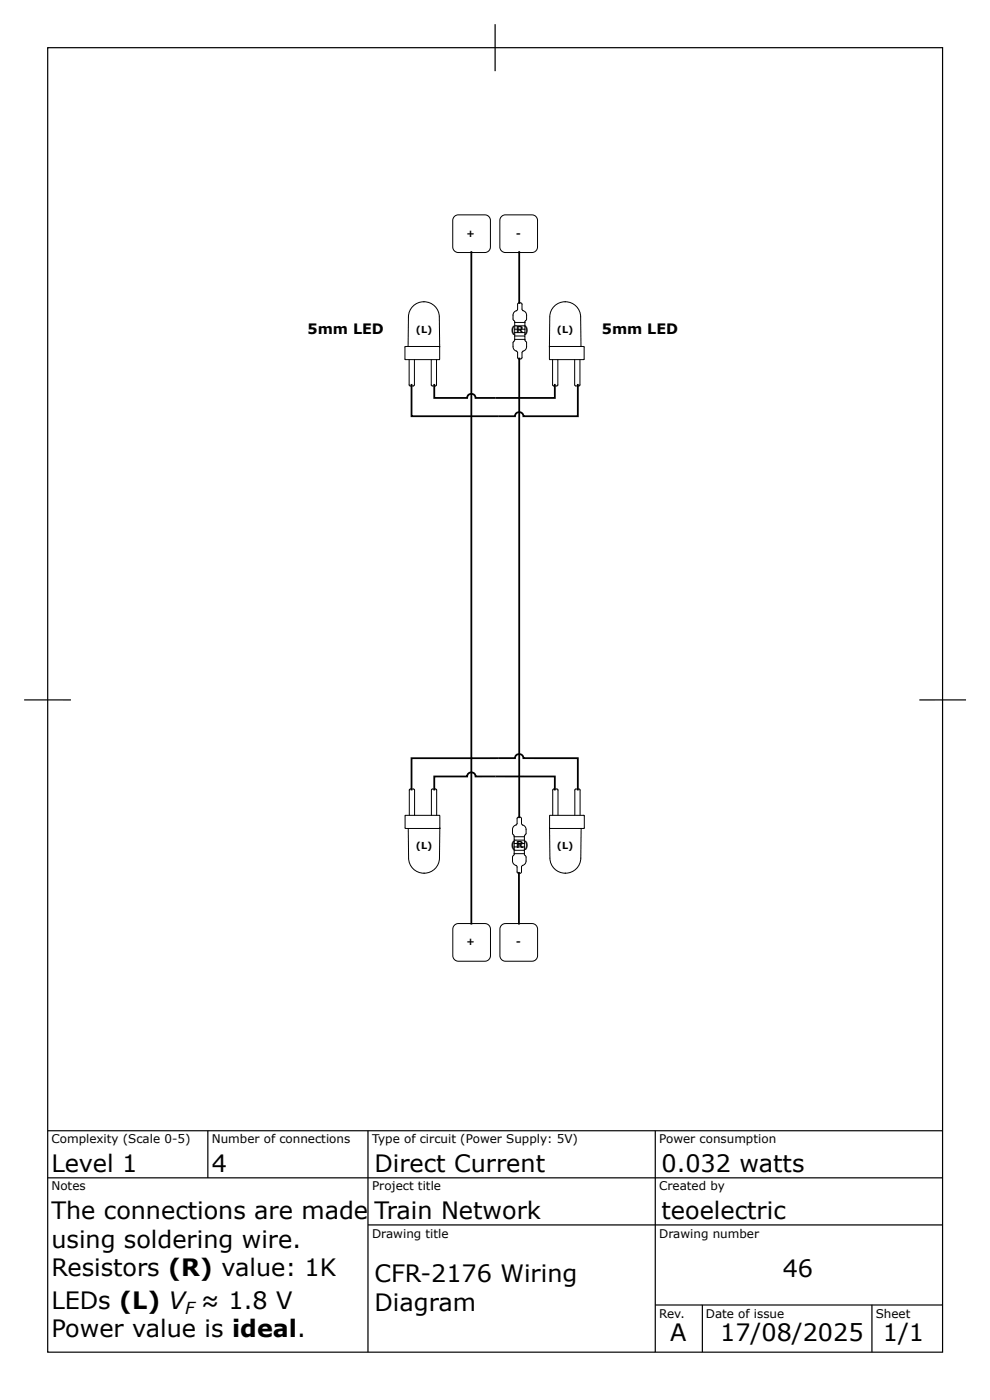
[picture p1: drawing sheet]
<svg xmlns="http://www.w3.org/2000/svg" width="210mm" height="297mm" viewBox="0 0 210 297" stroke-linecap="round" stroke-linejoin="round" font-family="sans-serif">
<g fill="none" stroke="#000" stroke-width=".25">
<path d="M10.1 10.1h190.1v277.1h-190.1zM105.1 5.1v10M5.1 148.7h10M205.1 148.7h-9.9M10.1 240.2h190.1M10.1 250.2h190.1M44.1 240.2v10M78.1 240.2v47M139.1 240.2v47M78.1 260.2h122.1M139.1 277.2h61.1M149.1 277.2v10"/>
<path d="M185.2 277.2v10"/>
</g>
<g fill="none" stroke="#000" stroke-width=".21">
<path d="M96.5 46l.8-.4h5.6a1.2 1.2 0 0 1 1.2 1.2v5.6a1.2 1.2 0 0 1-1.2 1.2h-5.6a1.2 1.2 0 0 1-1.2-1.2v-5.6zM106.5 46l.8-.4h5.6a1.2 1.2 0 0 1 1.2 1.2v5.6a1.2 1.2 0 0 1-1.2 1.2h-5.6a1.2 1.2 0 0 1-1.2-1.2v-5.6zM86 73.6h7.3l.1 .1v-.1v2.7l-7.3 .1-.1-.1zM86.9 76.4v5.3l.2 .3h.7l.2-.3v-5.3M91.6 76.4v5.3l.2 .3h.7l.2-.3v-5.3M93.3 73.6h.1M93.4 73.6l-.1-6.3a3.3 3.3 0 0 0-3.3-3.2 3.3 3.3 0 0 0-3.3 3.2v6.3M109.1 68.1l.2 .4M109.1 72.5l-.1 .1a1.78 1.78 0 0 0 .4 1.9l.3 .1M109.3 68.5h2.2M109.3 69.9h2.2M109.3 70.6h2.2"/>
<path d="M109.3 72.1h2.2M109.3 71.4h2.2v.7M109.3 68.5v.7h2.2M109.3 69.2v3l-.2 .3M109.7 74.6l.2 .3 .1 1.2 .2 .1 .6-.1 .1-1.2 .2-.3M109.7 66a.96 .96 0 0 0-.8 .9v.9l.2 .3M111.1 66a.96 .96 0 0 1 .7 .9v.9l-.3 .6v3M111.1 66l-.3-.3v-1.2l-.2-.2-.6 .2-.1 1.2-.2 .3M111.5 72.1l.1 .4M111.6 72.5l.2 .1a1.78 1.78 0 0 1-.4 1.9l-.3 .1M116.7 73.6v.1l.1-.1h7.1l.1 2.7-.1 .1h-7.2zM116.7 73.6v-6.3a3.3 3.3 0 0 1 3.3-3.2 3.3 3.3 0 0 1 3.3 3.2l.1 6.3"/>
<path d="M116.7 73.6h.1M117.3 76.4v5.3l.3 .3h.6l.3-.3v-5.3M122 76.4v5.3l.3 .3h.6l.3-.3v-5.3M86.1 173.2h7.2l.1 2.8v-.2l-.1 .2h-7.2l-.1-.2zM86.7 176l.1 6.3a3.3 3.3 0 0 0 3.2 3.2 3.3 3.3 0 0 0 3.3-3.2l.1-6.3M86.9 173.2v-5.4l.2-.2h.7l.2 .2v5.4M91.6 173.2v-5.4l.2-.2h.7l.2 .2v5.4M93.3 176h.1M109.2 177.7h2.2M109.2 179.2h2.2M109.2 179.9h2.2M109.2 177.7v.7h2.2"/>
<path d="M109.2 177.6v.1M109.2 178.4v3M109.5 175.2l.3-.3v-1.2l.7-.1 .2 .1v1.2l.3 .3M109.6 175.2a.96 .96 0 0 0-.8 1v.8l.4 .6M111 175.2a.96 .96 0 0 1 .7 1v.8l-.3 .6M111.4 177.6v3M116.7 176h.1M116.7 173.2h7.3l.1 .1v2.5l-.1 .2h-7.2l-.1-.2v.2zM117.4 173.2v-5.4l.2-.2h.7l.2 .2v5.4M122.1 173.2v-5.4l.2-.2h.7l.2 .2v5.4M123.4 176l-.1 6.3a3.3 3.3 0 0 1-3.2 3.2 3.3 3.3 0 0 1-3.3-3.2l-.1-6.3M96.5 196.5l.9-.3h5.6a1.2 1.2 0 0 1 1.2 1.2v5.6a1.2 1.2 0 0 1-1.2 1.2h-5.6a1.2 1.2 0 0 1-1.2-1.2v-5.6z"/>
<path d="M106.5 196.5l.9-.3h5.6a1.2 1.2 0 0 1 1.2 1.2v5.6a1.2 1.2 0 0 1-1.2 1.2h-5.6a1.2 1.2 0 0 1-1.2-1.2v-5.6zM109.2 181.3h2.2M109.2 180.6h2.2v.7M109.2 181.4l-.3 .5a1.78 1.78 0 0 0 .4 1.8l.3 .1M109.5 183.8l.3 .3v1.2l.3 .2 .6-.2v-1.2l.3-.3M111.4 181.4l.3 .5a1.78 1.78 0 0 1-.4 1.8l-.3 .1M111.4 181.3v.1"/>
</g>
<path d="M100.1 53.3v143.1M110.3 53.3v11.2M110.3 76v97.8M87.4 81.5v6.9h22a.89 .89 0 0 1 .9-.9 .89 .89 0 0 1 .8 .9h11.6v-6.9M92.2 81.5v3h7a.89 .89 0 0 1 .9-.9 .89 .89 0 0 1 .9 .9h16.8v-3M87.4 167.9v-6.9h22a.89 .89 0 0 1 .9-.8 .89 .89 0 0 1 .8 .8h11.6v6.9M92.2 167.9v-3h7a.89 .89 0 0 1 .9-.9 .89 .89 0 0 1 .9 .9h16.8v3M110.2 185.2v11.2" fill="none" stroke="#000" stroke-width=".38"/>
<g font-size="5.1">
<text x="10.9" y="249">Level 1</text>
<text x="45" y="249">4</text>
<text x="79.5" y="249">Direct Current</text>
<text x="140.5" y="249">0.032 watts</text>
<text x="10.9" y="258.9">The connections are made</text>
<text x="79.5" y="258.9">Train Network</text>
<text x="140.5" y="258.9">teoelectric</text>
<text x="10.9" y="265">using soldering wire.</text>
<text x="10.9" y="271.1">Resistors (R) value: 1K</text>
<text x="79.5" y="272.3">CFR-2176 Wiring</text>
<text x="166.2" y="271.3">46</text>
<text x="10.9" y="277.9">LEDs (L) V ≈ 1.8 V</text>
<text x="79.5" y="278.4">Diagram</text>
<text x="10.9" y="284">Power value is ideal.</text>
<text x="142.3" y="284.8">A</text>
<text x="152.9" y="284.8">17/08/2025</text>
<text x="187.5" y="284.8">1/1</text>
</g>
<text font-size="3.5" x="39.3" y="279">F</text>
<g font-size="3">
<text x="65.3" y="70.9">5mm LED</text>
<text x="127.8" y="70.9">5mm LED</text>
</g>
<g font-size="2.5">
<text x="10.9" y="242.9">Complexity (Scale 0-5)</text>
<text x="45" y="242.9">Number of connections</text>
<text x="79" y="242.9">Type of circuit (Power Supply: 5V)</text>
<text x="140" y="242.9">Power consumption</text>
<text x="10.9" y="252.8">Notes</text>
<text x="79" y="252.8">Project title</text>
<text x="140" y="252.8">Created by</text>
<text x="79" y="262.9">Drawing title</text>
<text x="140" y="262.9">Drawing number</text>
<text x="140" y="280">Rev.</text>
<text x="149.9" y="280">Date of issue</text>
<text x="186" y="280">Sheet</text>
</g>
<g font-size="2">
<text x="99.1" y="50.3">+</text>
<text x="109.6" y="50.3">-</text>
<text x="88.3" y="70.6">(L)</text>
<text x="108.5" y="70.6">(R)</text>
<text x="118.3" y="70.6">(L)</text>
<text x="88.3" y="180.4">(L)</text>
<text x="108.5" y="180.1">(R)</text>
<text x="118.3" y="180.4">(L)</text>
<text x="99.1" y="200.7">+</text>
<text x="109.6" y="200.7">-</text>
</g>
</svg>
